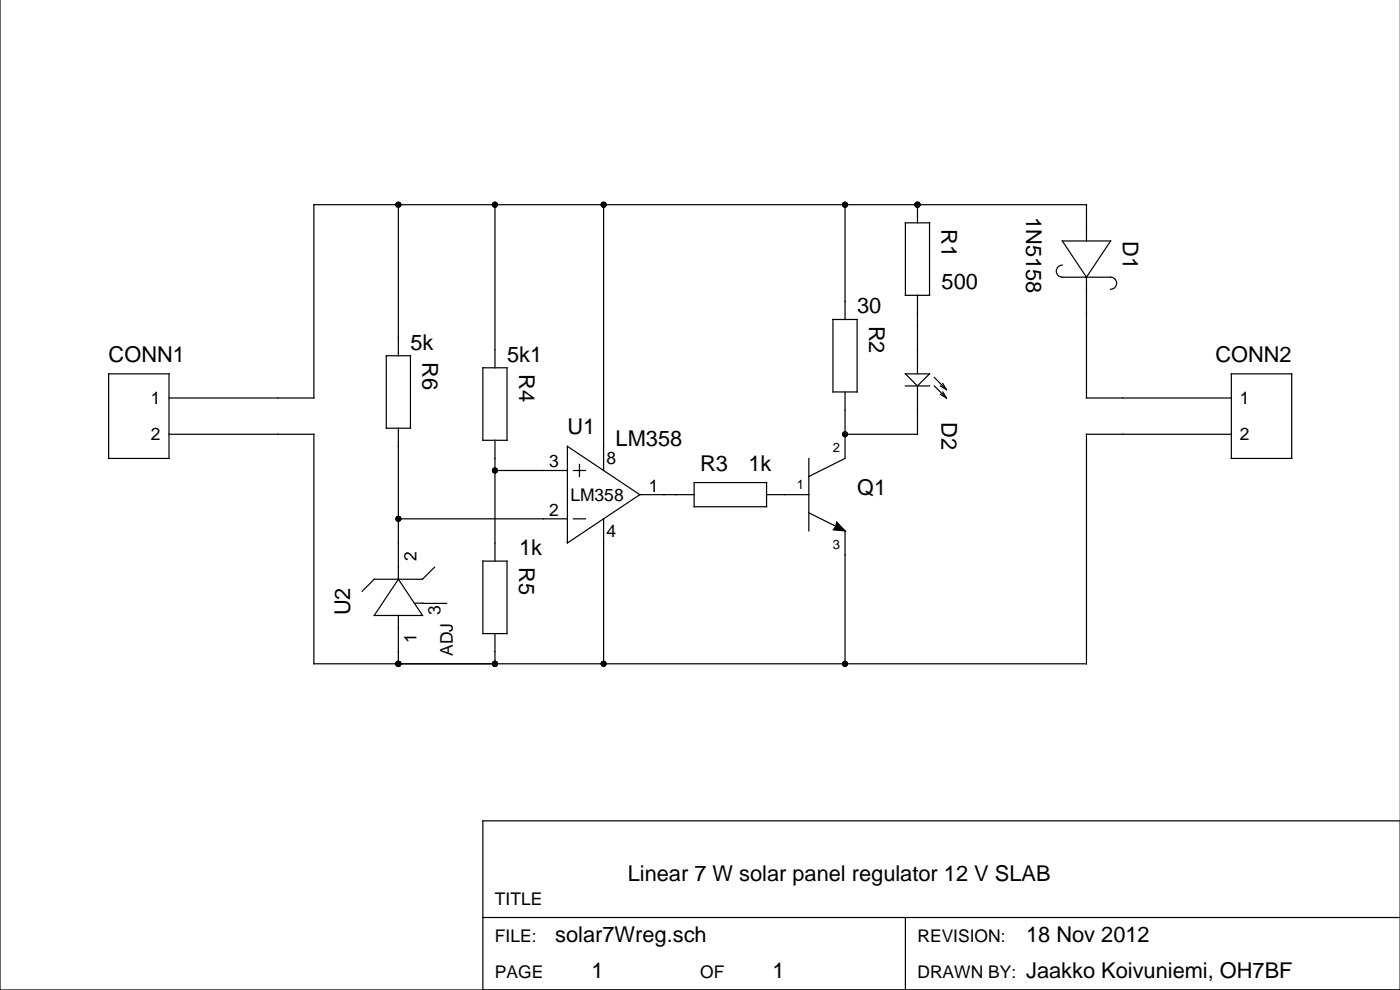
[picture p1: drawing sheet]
<svg xmlns="http://www.w3.org/2000/svg" width="295mm" height="208mm" viewBox="0 0 295 208" stroke-linecap="round" stroke-linejoin="round" font-family="sans-serif">
<g fill="none" stroke="#000" stroke-width=".25">
<path d="M0 -.1v208.2h294.6M83.8 43v31.8M104.1 43v34.3M127 43v55.9M177.8 43v24.2M190.5 46.8h5.1v15.3h-5.1zM193 43v3.8M223.5 55.7a1.27 1.27 0 0 0-1.2 1.3 1.27 1.27 0 0 0 1.2 1.3h10.2a1.27 1.27 0 0 1 1.3 1.2 1.27 1.27 0 0 1-1.3 1.3M223.5 50.7h10.2l-5.1 7.6zM228.6 50.7v-7.7h-162.6v40.7h-30.4M228.6 58.3v25.4h30.5M22.9 78.6h12.7v17.8h-12.7z"/>
<path d="M81.3 74.8h5.1v15.2h-5.1zM101.6 77.3h5.1v15.3h-5.1zM175.3 67.2h5v15.2h-5zM190.5 78.6h5.1l-2.6 2.5zM193 62.1v16.5M196.6 79.4l2.5 2.5M259.1 78.6h12.7v17.8h-12.7zM35.6 91.3h30.4v48.3h162.6v-48.3h30.5M83.8 90v31.8M104.1 98.9h15.3M104.1 92.6v25.4M119.4 93.8l15.2 10.2-15.2 10.2z"/>
<path d="M120.7 98.9h2.5M121.9 97.6v2.6M170.2 96.4v15.2M177.8 82.4v14l-7.6 3.8M190.5 81.1h5.1M193 81.1v10.2h-15.2M196.6 81.1l2.5 2.6M197.9 81.1l1.2 .8M197.9 82.9l1.2 .8M198.4 80.6l.7 1.3M198.4 82.4l.7 1.3M83.8 109.1h35.6"/>
<path d="M91.4 119.2l-2.5 2.6h-10.2l-2.5 2.5M101.6 118h5.1v15.2h-5.1zM120.7 109.1h2.5M127 109.1v30.5M134.6 104h11.5M146.1 101.5h15.2v5h-15.2zM161.3 104h8.9M170.2 107.8l7.6 3.8v28M176 109.8l1.8 1.8-2.5-.2 .6-.8zM83.8 129.4v10.2M83.8 121.8l5.1 7.6h-10.2zM87.3 126.8h1.7"/>
<path d="M88.9 126.9h5.1M104.1 133.2v6.4M294.6 172.6h-193v35.5M101.6 192.9h193M190.5 192.9v15.2"/>
</g>
<g fill="#000">
<path d="M176 109.8l1.8 1.8-2.5-.2 .6-.8z"/>
<circle cx="83.8" cy="43" r=".63"/>
<circle cx="104.1" cy="43" r=".63"/>
<circle cx="127" cy="43" r=".63"/>
<circle cx="177.8" cy="43" r=".63"/>
<circle cx="193" cy="43" r=".63"/>
<circle cx="104.1" cy="98.9" r=".63"/>
<circle cx="177.8" cy="91.3" r=".63"/>
<circle cx="83.8" cy="109.1" r=".63"/>
<circle cx="83.8" cy="139.6" r=".63"/>
<circle cx="104.1" cy="139.6" r=".63"/>
<circle cx="127" cy="139.6" r=".63"/>
<circle cx="177.8" cy="139.6" r=".63"/>
</g>
<g font-size="4.6">
<text x="215.9" y="45.6" transform="rotate(90 215.9 45.6)">1N5158</text>
<text x="198.1" y="48.1" transform="rotate(90 198.1 48.1)">R1</text>
<text x="236.2" y="50.7" transform="rotate(90 236.2 50.7)">D1</text>
<text x="180.3" y="65.9">30</text>
<text x="198.1" y="60.8">500</text>
<text x="182.9" y="68.4" transform="rotate(90 182.9 68.4)">R2</text>
<text x="22.9" y="76.1">CONN1</text>
<text x="86.4" y="73.5">5k</text>
<text x="88.9" y="76.1" transform="rotate(90 88.9 76.1)">R6</text>
<text x="106.7" y="76.1">5k1</text>
<text x="255.7" y="76.1">CONN2</text>
<text x="109.2" y="78.6" transform="rotate(90 109.2 78.6)">R4</text>
<text x="198.1" y="88.8" transform="rotate(90 198.1 88.8)">D2</text>
<text x="119.4" y="91.3">U1</text>
<text x="129.5" y="93.8">LM358</text>
<text x="147.3" y="98.9">R3</text>
<text x="157.5" y="98.9">1k</text>
<text x="180.3" y="104">Q1</text>
<text x="109.2" y="116.7">1k</text>
<text x="109.2" y="119.2" transform="rotate(90 109.2 119.2)">R5</text>
<text x="73.7" y="129.4" transform="rotate(-90 73.7 129.4)">U2</text>
<text x="132.1" y="185.3">Linear 7 W solar panel regulator 12 V SLAB</text>
<text x="116.8" y="198">solar7Wreg.sch</text>
<text x="215.9" y="198">18 Nov 2012</text>
<text x="124.5" y="205.6">1</text>
<text x="162.6" y="205.6">1</text>
<text x="215.9" y="205.6">Jaakko Koivuniemi, OH7BF</text>
</g>
<g font-size="3.7">
<text x="31.7" y="84.9">1</text>
<text x="260.9" y="84.9">1</text>
<text x="31.7" y="92.6">2</text>
<text x="260.9" y="92.6">2</text>
<text x="115.6" y="98.3">3</text>
<text x="127.6" y="97.6">8</text>
<text x="120" y="105.3">LM358</text>
<text x="136.5" y="103.4">1</text>
<text x="115.6" y="108.4">2</text>
<text x="127.6" y="112.9">4</text>
<text x="87.6" y="118" transform="rotate(-90 87.6 118)">2</text>
<text x="92.7" y="129.4" transform="rotate(-90 92.7 129.4)">3</text>
<text x="87.6" y="135.2" transform="rotate(-90 87.6 135.2)">1</text>
<text x="95.2" y="137.9" transform="rotate(-90 95.2 137.9)">ADJ</text>
<text x="104.1" y="190.4">TITLE</text>
<text x="104.1" y="198">FILE:</text>
<text x="193" y="198">REVISION:</text>
<text x="104.1" y="205.6">PAGE</text>
<text x="147.3" y="205.6">OF</text>
<text x="193" y="205.6">DRAWN BY:</text>
</g>
<g font-size="2.8">
<text x="175.3" y="95.1">2</text>
<text x="167.6" y="102.7">1</text>
<text x="175.3" y="115.4">3</text>
</g>
</svg>
